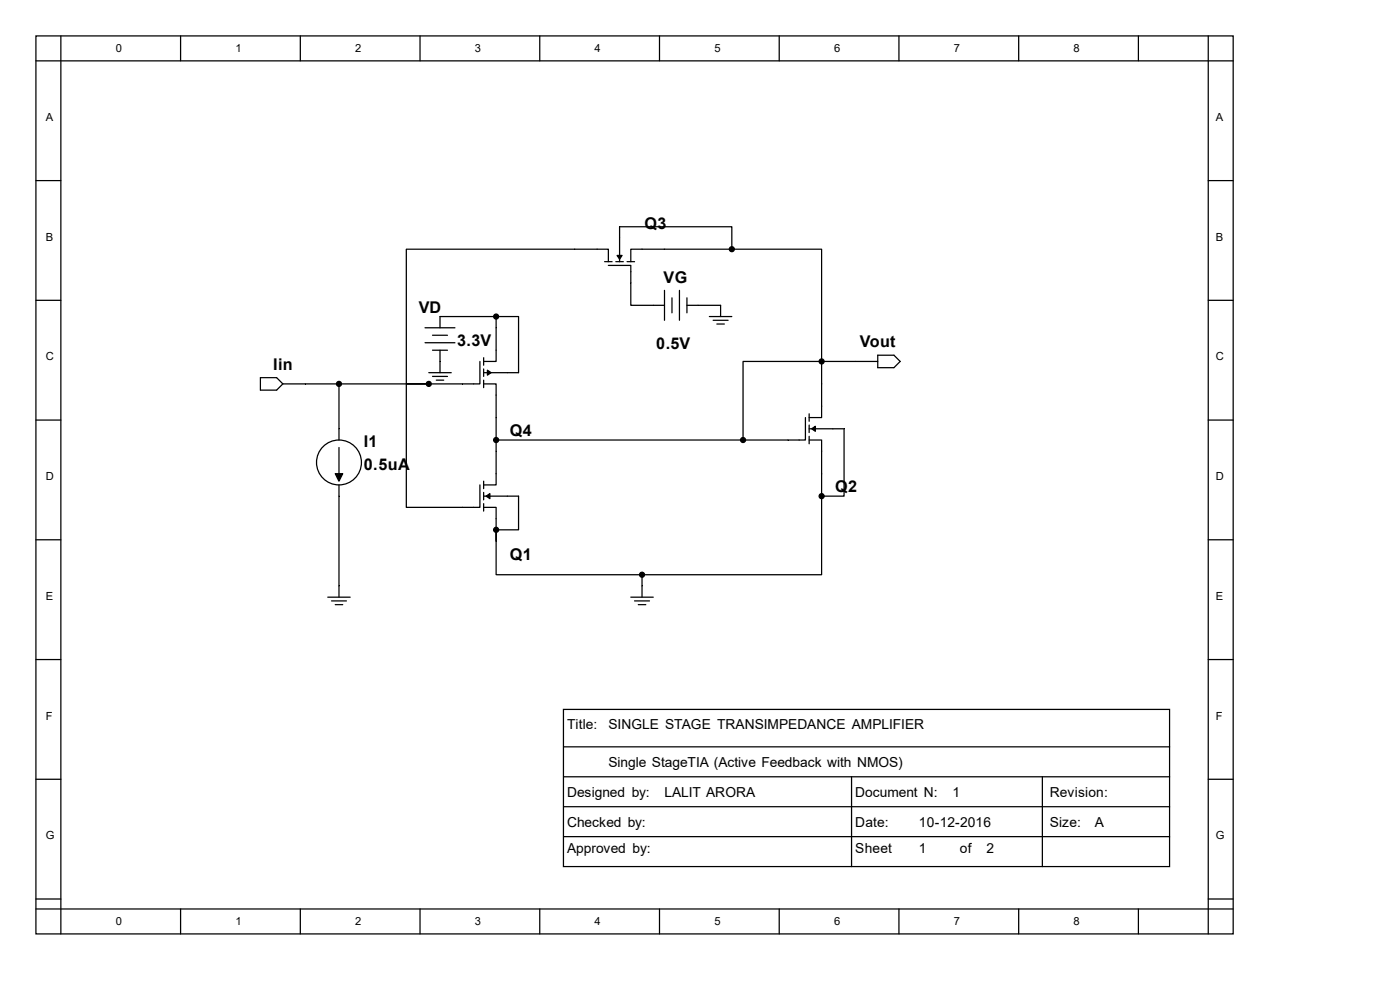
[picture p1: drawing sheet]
<svg xmlns="http://www.w3.org/2000/svg" width="297mm" height="210mm" viewBox="0 0 297 210" stroke-linecap="round" stroke-linejoin="round" font-family="sans-serif">
<g fill="none" stroke="#000" stroke-width=".26">
<path d="M7.6 7.6h254v190.5h-254zM7.6 12.9h254M12.9 7.6v190.5M38.3 7.6v5.3M63.7 7.6v5.3M89.1 7.6v5.3M114.5 7.6v5.3M139.9 7.6v5.3M165.3 7.6v5.3M190.7 7.6v5.3M216.1 7.6v5.3M241.5 7.6v5.3"/>
<path d="M256.3 7.6v190.5M7.6 38.3h5.3M256.3 38.3h5.3M128.3 55.5h1.6M129.1 55.5v-2.6h-42.9v28.5h4.8h-4.8v26.2h15.6v-4.7M129.1 56.3h4.7v8.5h7.2M130.7 55.5h1.5M133 55.5h1.6M155.3 52.9h-21.5v2.6M155.3 52.9v-4.8h-23.9v7.4M155.3 52.9h19v23.8M7.6 63.7h5.3"/>
<path d="M90.2 69.5h6.3M90.2 72.7h6.3M91 79.1h4.7M91.8 71.1h3.1M91.8 74.3h3.1M91.8 79.9h3.1M93.3 74.3v4.8M101.8 76.7v4.7h-41.8M102.6 75.9v1.6M102.6 78.3v1.6M105.3 67.2v9.5h-2.7M105.3 67.2h4.7v11.9h-7.4"/>
<path d="M105.3 67.2h-12v2.3M141 61.6v6.3M142.6 63.2v3.2M144.1 61.6v6.3M145.7 63.2v3.2M145.7 64.8h7.2v2.4M150.5 67.2h4.8M151.3 67.9h3.2M152.1 68.7h1.6M174.3 76.7v11.9h-2.6M174.3 76.7h-16.7v16.6M174.3 76.7h11.9"/>
<path d="M186.2 75.4h3.5l1.3 1.3-1.3 1.3h-3.5zM256.3 63.7h5.3M7.6 89.1h5.3M55.2 80.1h3.5l1.3 1.3-1.3 1.4h-3.5zM71.9 81.4v11.9M71.9 94.9v5.6M92.6 80.6h1.5M102.6 81.4h2.7v21.5h-2.7M102.6 80.6v1.6M170.9 88.6v4.7h-65.6M171.7 93.3h2.6v12M171.7 91h7.4v14.3h-4.8"/>
<path d="M171.7 87.8v1.6M171.7 90.2v1.6M171.7 92.6v1.5M256.3 89.1h5.3M7.6 114.5h5.3M71.9 102.9v23.8M102.6 107.6h2.7v7.2M102.6 105.3h7.4v7.1h-4.7v9.5h30.9M102.6 102.1v1.6M102.6 104.5v1.5M102.6 106.8v1.6M174.3 105.3v16.6h-38.1"/>
<path d="M256.3 114.5h5.3M7.6 139.9h5.3M69.5 126.7h4.8M70.3 127.5h3.2M71.1 128.3h1.6M133.8 126.7h4.8M134.6 127.5h3.2M135.4 128.3h1.6M136.2 121.9v4.8M256.3 139.9h5.3M119.5 150.5h128.6v33.3h-128.6zM119.5 158.4h128.6"/>
<path d="M7.6 165.3h5.3M119.5 164.8h128.6M119.5 171.1h128.6M119.5 177.5h128.6M180.7 164.8v19M221.1 164.8v19M256.3 165.3h5.3M7.6 190.7h5.3M7.6 192.8h254M38.3 192.8v5.3M63.7 192.8v5.3M89.1 192.8v5.3"/>
<path d="M114.5 192.8v5.3M139.9 192.8v5.3M165.3 192.8v5.3M190.7 192.8v5.3M216.1 192.8v5.3M241.5 192.8v5.3M256.3 190.7h5.3"/>
<circle cx="71.9" cy="98.1" r="4.8"/>
</g>
<g fill="#000" stroke="#000" stroke-width=".26">
<path d="M130.9 54.2h1.1l-.6 .8zM103.4 78.5l.8 .6-.8 .5zM172.2 91l.8-.6v1.1zM71.1 100.5h1.6l-.8 1.6zM103.1 105.3l.8-.6v1.1z"/>
<circle cx="155.3" cy="52.9" r=".53"/>
<circle cx="105.3" cy="67.2" r=".53"/>
<circle cx="174.3" cy="76.7" r=".53"/>
<circle cx="71.9" cy="81.4" r=".53"/>
<circle cx="91" cy="81.4" r=".53"/>
<circle cx="105.3" cy="93.3" r=".53"/>
<circle cx="157.6" cy="93.3" r=".53"/>
<circle cx="105.3" cy="112.4" r=".53"/>
<circle cx="174.3" cy="105.3" r=".53"/>
<circle cx="136.2" cy="121.9" r=".53"/>
</g>
<g font-size="3.4">
<text x="136.7" y="48.6">Q3</text>
<text x="140.8" y="59.9">VG</text>
<text x="88.9" y="66.3">VD</text>
<text x="97" y="73.4">3.3V</text>
<text x="139.2" y="74">0.5V</text>
<text x="182.4" y="73.7">Vout</text>
<text x="58" y="78.5">Iin</text>
<text x="77.2" y="94.9">I1</text>
<text x="108.2" y="92.5">Q4</text>
<text x="77.2" y="99.7">0.5uA</text>
<text x="177.2" y="104.4">Q2</text>
<text x="108.2" y="118.7">Q1</text>
</g>
<g font-size="2.9">
<text x="120.4" y="154.7">Title:</text>
<text x="129.1" y="154.7">SINGLE STAGE TRANSIMPEDANCE AMPLIFIER</text>
<text x="129.1" y="162.6">Single StageTIA (Active Feedback with NMOS)</text>
<text x="120.4" y="169">Designed by:</text>
<text x="141" y="169">LALIT ARORA</text>
<text x="181.4" y="169">Document N:</text>
<text x="202.1" y="169">1</text>
<text x="222.7" y="169">Revision:</text>
<text x="120.4" y="175.3">Checked by:</text>
<text x="181.4" y="175.3">Date:</text>
<text x="194.9" y="175.3">10-12-2016</text>
<text x="222.7" y="175.3">Size:</text>
<text x="232.2" y="175.3">A</text>
<text x="120.4" y="180.9">Approved by:</text>
<text x="181.4" y="180.9">Sheet</text>
<text x="194.9" y="180.9">1</text>
<text x="203.7" y="180.9">of</text>
<text x="209.3" y="180.9">2</text>
</g>
<g font-size="2.4">
<text x="24.6" y="11.1">0</text>
<text x="50" y="11.1">1</text>
<text x="75.4" y="11.1">2</text>
<text x="100.8" y="11.1">3</text>
<text x="126.2" y="11.1">4</text>
<text x="151.6" y="11.1">5</text>
<text x="177" y="11.1">6</text>
<text x="202.4" y="11.1">7</text>
<text x="227.8" y="11.1">8</text>
<text x="9.7" y="25.7">A</text>
<text x="257.9" y="25.7">A</text>
<text x="9.7" y="51.1">B</text>
<text x="257.9" y="51.1">B</text>
<text x="9.7" y="76.5">C</text>
<text x="257.9" y="76.5">C</text>
<text x="9.7" y="101.9">D</text>
<text x="257.9" y="101.9">D</text>
<text x="9.7" y="127.3">E</text>
<text x="257.9" y="127.3">E</text>
<text x="9.7" y="152.7">F</text>
<text x="257.9" y="152.7">F</text>
<text x="9.7" y="178.1">G</text>
<text x="257.9" y="178.1">G</text>
<text x="24.6" y="196.3">0</text>
<text x="50" y="196.3">1</text>
<text x="75.4" y="196.3">2</text>
<text x="100.8" y="196.3">3</text>
<text x="126.2" y="196.3">4</text>
<text x="151.6" y="196.3">5</text>
<text x="177" y="196.3">6</text>
<text x="202.4" y="196.3">7</text>
<text x="227.8" y="196.3">8</text>
</g>
</svg>
